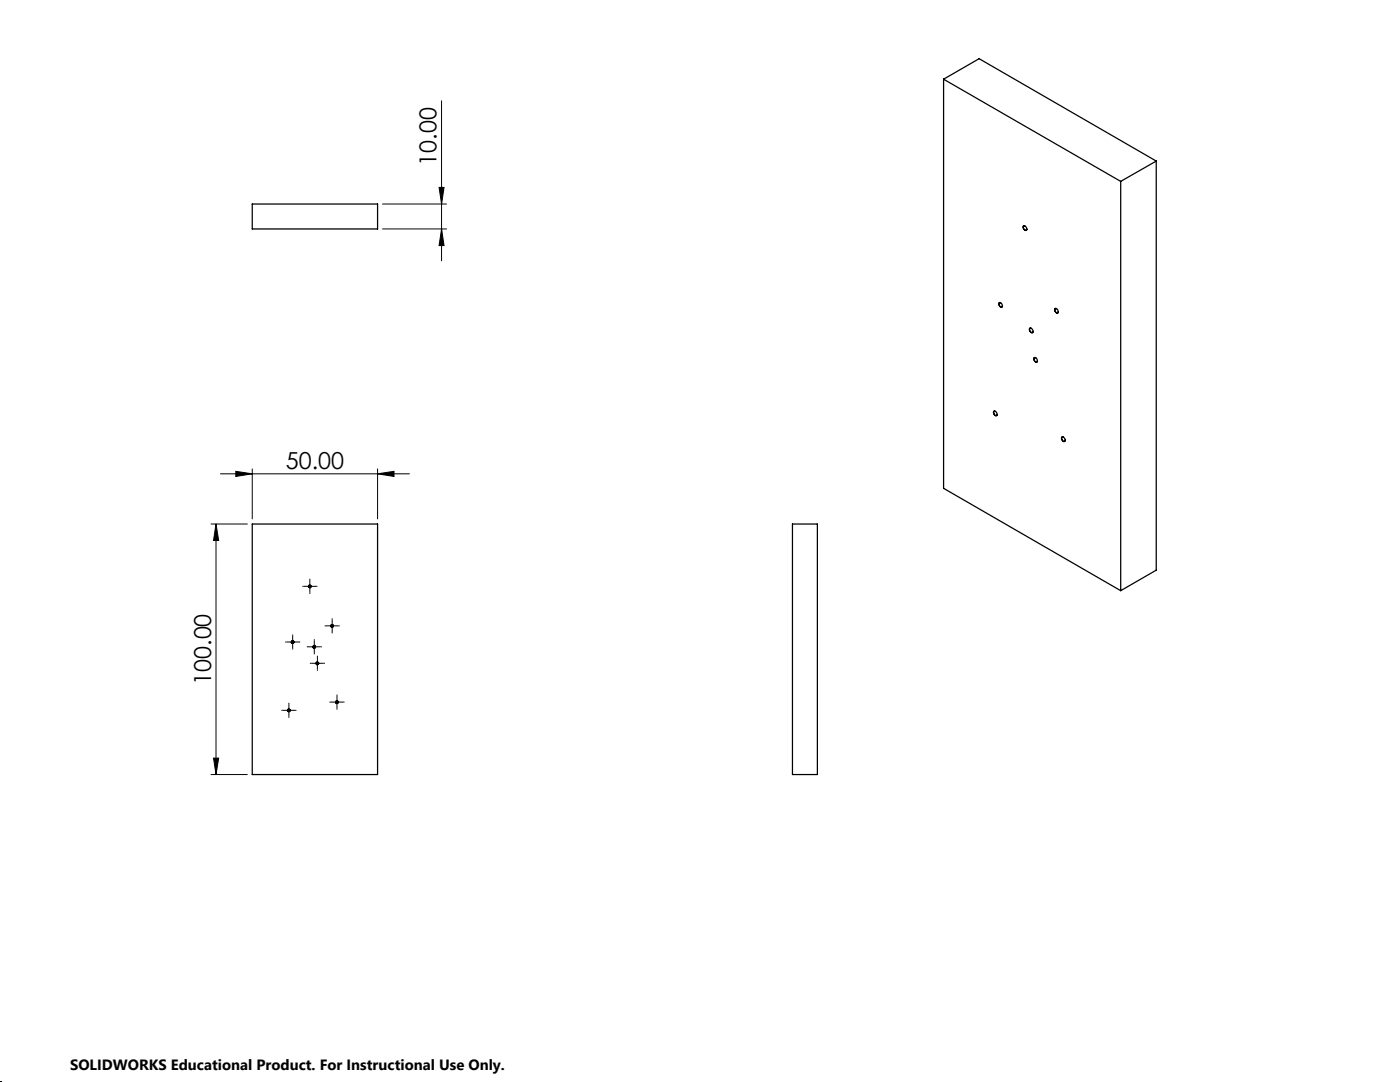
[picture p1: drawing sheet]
<svg xmlns="http://www.w3.org/2000/svg" width="279mm" height="216mm" viewBox="0 0 279 216" stroke-linecap="round" stroke-linejoin="round" font-family="sans-serif">
<g fill="none" stroke="#000" stroke-width=".25">
<path d="M188.3 15.8v81.6l35.4 20.5M188.3 15.8l35.4 20.4M188.3 15.8l7.1-4.1 35.4 20.4M223.7 36.2v81.7M230.8 32.1v81.7l-7.1 4.1M230.8 32.1l-7.1 4.1M50.3 40.7h25.1v5h-25.1zM204.2 45.2a.49 .49 0 0 1 .6 .2 .49 .49 0 0 1-.1 .6l-.5-.5zM204.5 45.1l-.1-.1a.47 .47 0 0 0-.1 .7 .47 .47 0 0 0 .6 .2v-.2M199.4 60.5a.5 .5 0 0 1 .6 .2 .5 .5 0 0 1-.2 .6l-.4-.3zM199.7 60.4h-.1a.47 .47 0 0 0-.1 .6 .47 .47 0 0 0 .5 .2l.1-.2M205.5 65.5a.62 .62 0 0 1 .6 .9 .62 .62 0 0 1-.6-.9z"/>
<path d="M205.8 65.5h-.1a.46 .46 0 0 0-.1 .6 .46 .46 0 0 0 .6 .2v-.2M206.4 71.4a.53 .53 0 0 1 .6 .3 .53 .53 0 0 1-.2 .6l-.4-.3-.1-.4zM206.7 71.4l-.1-.1a.47 .47 0 0 0-.2 .6 .47 .47 0 0 0 .6 .2v-.1M210.6 61.6a.54 .54 0 0 1 .5 .3 .54 .54 0 0 1-.1 .6l-.4-.3-.1-.4zM210.9 61.6h-.2a.5 .5 0 0 0-.1 .5 .5 .5 0 0 0 .5 .3l.1-.2M198.3 82.1a.5 .5 0 0 1 .6 .2 .5 .5 0 0 1-.1 .7l-.4-.3zM198.6 82.1l-.1-.1a.47 .47 0 0 0-.1 .6 .47 .47 0 0 0 .6 .2v-.1M211.8 87.3a.49 .49 0 0 1 .7 .2 .49 .49 0 0 1-.2 .6l-.4-.3zM212.2 87.2h-.1a.49 .49 0 0 0-.2 .6 .49 .49 0 0 0 .6 .3l.1-.3M50.3 104.6h25.1v50h-25.1zM158.2 104.6h4.9v50h-4.9z"/>
<circle cx="61.8" cy="117" r=".26"/>
<circle cx="58.4" cy="128.1" r=".25"/>
<circle cx="58.4" cy="128.1" r=".27"/>
<circle cx="62.7" cy="129.1" r=".26"/>
<circle cx="63.3" cy="132.4" r=".25"/>
<circle cx="63.3" cy="132.4" r=".27"/>
<circle cx="66.3" cy="124.9" r=".26"/>
<circle cx="66.3" cy="124.9" r=".25"/>
<circle cx="57.6" cy="141.7" r=".26"/>
<circle cx="67.2" cy="140.1" r=".25"/>
</g>
<g fill="none" stroke="#000" stroke-width=".2">
<path d="M87.6 37.4h1l-.5 3.3zM88.1 20.1v31.9M76.3 40.7h12.8M76.3 45.7h12.8M88.1 45.7l.5 3.3h-1zM44 94.5h37.7M47.1 94.1l3.2 .4-3.2 .6zM50.3 93.6v9.9M75.4 94.5l3.2-.4v1zM75.4 93.6v9.9M42.1 104.6h7.3M43.1 104.6l.5 3.2h-1z"/>
<path d="M43.1 104.6v50M42.1 154.6h7.3M42.6 151.3h1l-.5 3.3z"/>
</g>
<path d="M0 215.9h.1" fill="none" stroke="#000" stroke-width=".2" stroke-dasharray="1.3 .6"/>
<path d="M87.6 37.4h1l-.5 3.3zM88.1 45.7l.5 3.3h-1zM47.1 94.1l3.2 .4-3.2 .6zM75.4 94.5l3.2-.4v1zM43.1 104.6l.5 3.2h-1zM42.6 151.3h1l-.5 3.3z" fill="#000"/>
<g fill="none" stroke="#000" stroke-width=".2" stroke-dasharray="15.2 1.3 1.3 1.3" stroke-linecap="butt">
<path d="M60.6 117h-.3M61.8 117v-1.3M61.8 117h-1.2M61.8 117v1.2M61.8 117h1.3M61.8 115.7v-.2M61.8 118.2v.3M63.1 117h.2M57.2 128.1h-.3M58.4 128.1v-1.2M58.4 128.1h-1.2M58.4 128.1v1.3"/>
<path d="M58.4 128.1h1.3M58.4 126.9v-.3M58.4 129.4v.2M59.7 128.1h.2M61.5 129.1h-.3M62.1 132.3h-.3M62.7 129.1v-1.3M62.7 129.1h-1.2M62.7 129.1v1.2M62.7 129.1h1.3M62.7 127.8v-.2M62.7 130.3v.3"/>
<path d="M63.3 132.3v-1.2M63.3 132.3h-1.2M63.3 132.3v1.3M63.3 132.3h1.3M63.3 131.1v-.3M63.3 133.6v.2M64 129.1h.2M64.6 132.3h.2M65 124.9h-.2M66.3 124.9v-1.3M66.3 124.9h-1.3M66.3 124.9v1.2"/>
<path d="M66.3 124.9h1.2M66.3 123.6v-.2M66.3 126.1v.3M67.3 138.8v-.2M67.5 124.9h.3M56.4 141.7h-.2M57.7 141.7v-1.2M57.7 141.7h-1.3M57.7 141.7v1.3M57.7 141.7h1.2M57.7 140.5v-.3M57.7 143v.2"/>
<path d="M58.9 141.7h.3M66 140.1h-.2M67.3 140.1v-1.3M67.3 140.1h-1.3M67.3 140.1v1.2M67.3 140.1h1.2M67.3 141.3v.3M68.5 140.1h.3"/>
</g>
<g font-size="4.7">
<text x="87.1" y="33" transform="rotate(-90 87.1 33)">10.00</text>
<text x="57" y="93.5">50.00</text>
<text x="42.1" y="136.7" transform="rotate(-90 42.1 136.7)">100.00</text>
</g>
<text font-size="3" x="14" y="213.5">SOLIDWORKS Educational Product. For Instructional Use Only.</text>
</svg>
